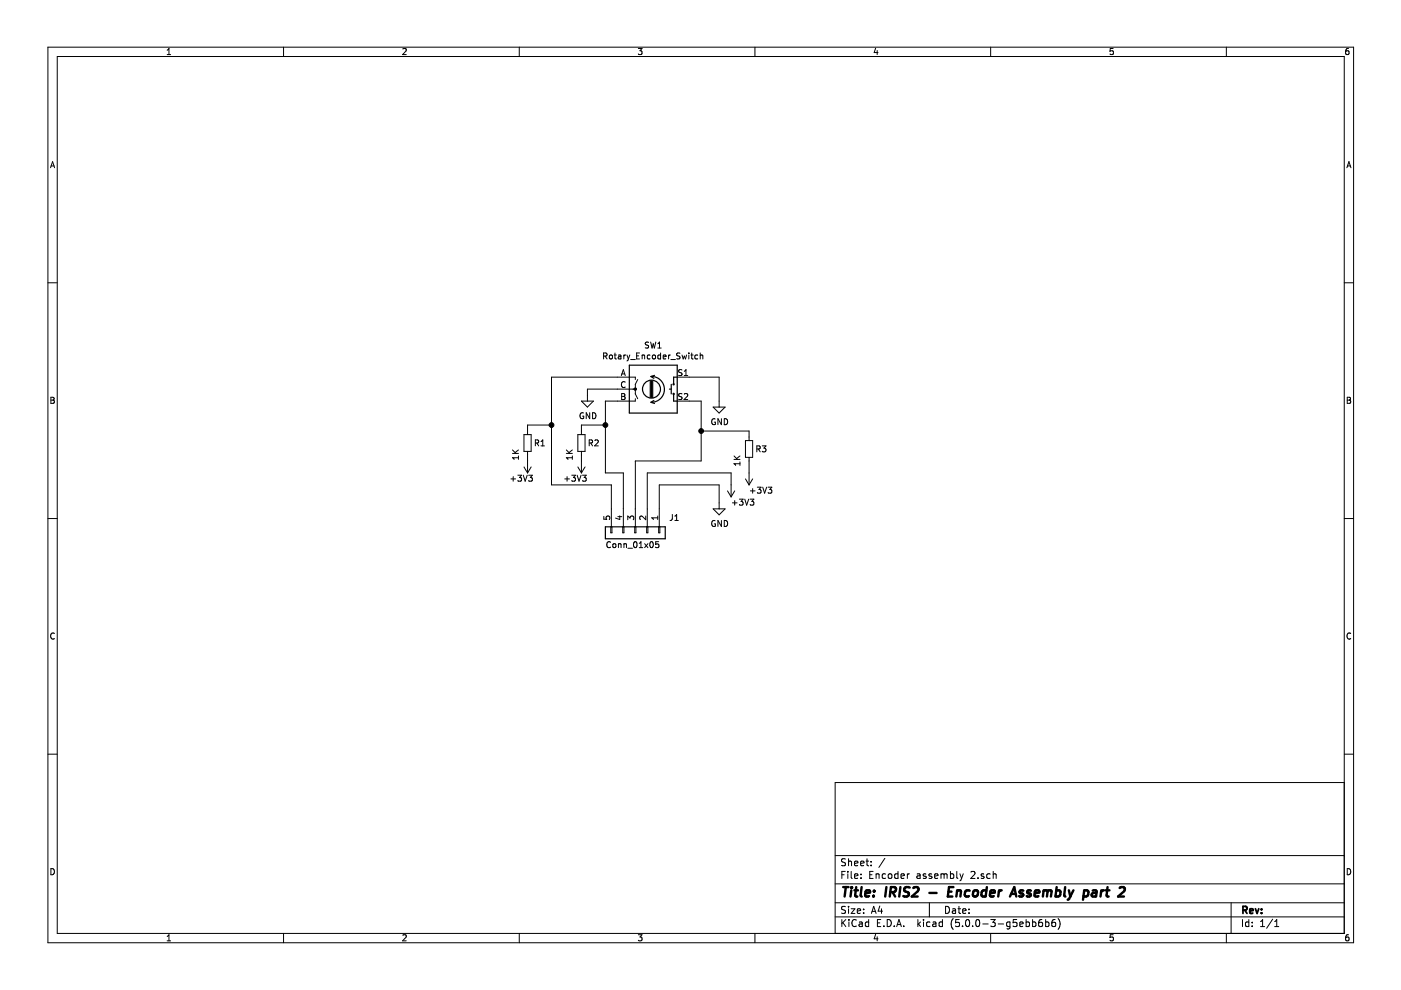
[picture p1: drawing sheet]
EESchema Schematic File Version 4
LIBS:Encoder assembly 2-cache
EELAYER 26 0
EELAYER END
$Descr A4 11693 8268
encoding utf-8
Sheet 1 1
Title "IRIS2 - Encoder Assembly part 2"
Date ""
Rev ""
Comp ""
Comment1 ""
Comment2 ""
Comment3 ""
Comment4 ""
$EndDescr
$Comp
L Device:Rotary_Encoder_Switch SW1
U 1 1
P 5450 3250
F 0 "SW1" H 5450 3617 50  0000 C CNN
F 1 "Rotary_Encoder_Switch" H 5450 3526 50  0000 C CNN
F 2 "Rotary_Encoder:RotaryEncoder_Alps_EC11E-Switch_Vertical_H20mm" H 5300 3410 50  0001 C CNN
F 3 "~" H 5450 3510 50  0001 C CNN
	1    5450 3250
	1    0    0    -1  
$EndComp
Wire Wire Line
	5150 3150 4600 3150
Wire Wire Line
	4600 3150 4600 3550
Wire Wire Line
	5150 3350 5050 3350
Wire Wire Line
	5050 3350 5050 3550
Wire Wire Line
	5050 3950 5200 3950
Wire Wire Line
	5750 3350 5850 3350
Wire Wire Line
	5850 3350 5850 3600
Wire Wire Line
	5850 3850 5300 3850
Wire Wire Line
	5750 3150 6000 3150
Wire Wire Line
	6000 3150 6000 3350
$Comp
L power:GND #PWR0101
U 1 1
P 6000 3350
F 0 "#PWR0101" H 6000 3100 50  0001 C CNN
F 1 "GND" H 6005 3177 50  0000 C CNN
F 2 "" H 6000 3350 50  0001 C CNN
F 3 "" H 6000 3350 50  0001 C CNN
	1    6000 3350
	1    0    0    -1  
$EndComp
$Comp
L power:GND #PWR0102
U 1 1
P 6000 4200
F 0 "#PWR0102" H 6000 3950 50  0001 C CNN
F 1 "GND" H 6005 4027 50  0000 C CNN
F 2 "" H 6000 4200 50  0001 C CNN
F 3 "" H 6000 4200 50  0001 C CNN
	1    6000 4200
	1    0    0    -1  
$EndComp
Wire Wire Line
	6000 4050 6000 4200
Wire Wire Line
	6100 3950 6100 4050
$Comp
L power:+3V3 #PWR0103
U 1 1
P 6100 4050
F 0 "#PWR0103" H 6100 3900 50  0001 C CNN
F 1 "+3V3" H 6000 4200 50  0000 C CNN
F 2 "" H 6100 4050 50  0001 C CNN
F 3 "" H 6100 4050 50  0001 C CNN
	1    6100 4050
	-1   0    0    1   
$EndComp
Wire Wire Line
	5500 4050 6000 4050
Wire Wire Line
	5400 3950 6100 3950
$Comp
L power:GND #PWR0104
U 1 1
P 4900 3300
F 0 "#PWR0104" H 4900 3050 50  0001 C CNN
F 1 "GND" H 4905 3127 50  0000 C CNN
F 2 "" H 4900 3300 50  0001 C CNN
F 3 "" H 4900 3300 50  0001 C CNN
	1    4900 3300
	1    0    0    -1  
$EndComp
Wire Wire Line
	4900 3300 4900 3250
Wire Wire Line
	4900 3250 5150 3250
$Comp
L Device:R_Small R1
U 1 1
P 4400 3700
F 0 "R1" H 4450 3700 50  0000 L CNN
F 1 "1K" V 4300 3550 50  0000 L CNN
F 2 "Resistor_SMD:R_0805_2012Metric" H 4400 3700 50  0001 C CNN
F 3 "~" H 4400 3700 50  0001 C CNN
	1    4400 3700
	1    0    0    -1  
$EndComp
$Comp
L Device:R_Small R2
U 1 1
P 4850 3700
F 0 "R2" H 4900 3700 50  0000 L CNN
F 1 "1K" V 4750 3550 50  0000 L CNN
F 2 "Resistor_SMD:R_0805_2012Metric" H 4850 3700 50  0001 C CNN
F 3 "~" H 4850 3700 50  0001 C CNN
	1    4850 3700
	1    0    0    -1  
$EndComp
Wire Wire Line
	4850 3850 4850 3800
Wire Wire Line
	4850 3600 4850 3550
Wire Wire Line
	4850 3550 5050 3550
Connection ~ 5050 3550
Wire Wire Line
	5050 3550 5050 3950
Wire Wire Line
	4400 3850 4400 3800
Wire Wire Line
	4400 3600 4400 3550
Wire Wire Line
	4400 3550 4600 3550
$Comp
L Connector_Generic:Conn_01x05 J1
U 1 1
P 5300 4450
F 0 "J1" V 5173 4730 50  0000 L CNN
F 1 "Conn_01x05" V 5400 4200 50  0000 L CNN
F 2 "Connector_PinHeader_2.54mm:PinHeader_1x05_P2.54mm_Vertical" H 5300 4450 50  0001 C CNN
F 3 "~" H 5300 4450 50  0001 C CNN
	1    5300 4450
	0    1    1    0   
$EndComp
Wire Wire Line
	5100 4050 5100 4250
Wire Wire Line
	5200 3950 5200 4250
Wire Wire Line
	5300 3850 5300 4250
Wire Wire Line
	5400 3950 5400 4250
Wire Wire Line
	5500 4050 5500 4250
Wire Wire Line
	4600 4050 4600 3550
Wire Wire Line
	4600 4050 5100 4050
Connection ~ 4600 3550
$Comp
L Device:R_Small R3
U 1 1
P 6250 3750
F 0 "R3" H 6300 3750 50  0000 L CNN
F 1 "1K" V 6150 3600 50  0000 L CNN
F 2 "Resistor_SMD:R_0805_2012Metric" H 6250 3750 50  0001 C CNN
F 3 "~" H 6250 3750 50  0001 C CNN
	1    6250 3750
	1    0    0    -1  
$EndComp
Wire Wire Line
	5850 3600 6250 3600
Wire Wire Line
	6250 3600 6250 3650
Connection ~ 5850 3600
Wire Wire Line
	5850 3600 5850 3850
Wire Wire Line
	6250 3850 6250 3950
$Comp
L power:+3V3 #PWR03
U 1 1
P 6250 3950
F 0 "#PWR03" H 6250 3800 50  0001 C CNN
F 1 "+3V3" H 6150 4100 50  0000 C CNN
F 2 "" H 6250 3950 50  0001 C CNN
F 3 "" H 6250 3950 50  0001 C CNN
	1    6250 3950
	-1   0    0    1   
$EndComp
$Comp
L power:+3V3 #PWR01
U 1 1
P 4400 3850
F 0 "#PWR01" H 4400 3700 50  0001 C CNN
F 1 "+3V3" H 4450 4000 50  0000 C CNN
F 2 "" H 4400 3850 50  0001 C CNN
F 3 "" H 4400 3850 50  0001 C CNN
	1    4400 3850
	-1   0    0    1   
$EndComp
$Comp
L power:+3V3 #PWR02
U 1 1
P 4850 3850
F 0 "#PWR02" H 4850 3700 50  0001 C CNN
F 1 "+3V3" H 4900 4000 50  0000 C CNN
F 2 "" H 4850 3850 50  0001 C CNN
F 3 "" H 4850 3850 50  0001 C CNN
	1    4850 3850
	-1   0    0    1   
$EndComp
$EndSCHEMATC
